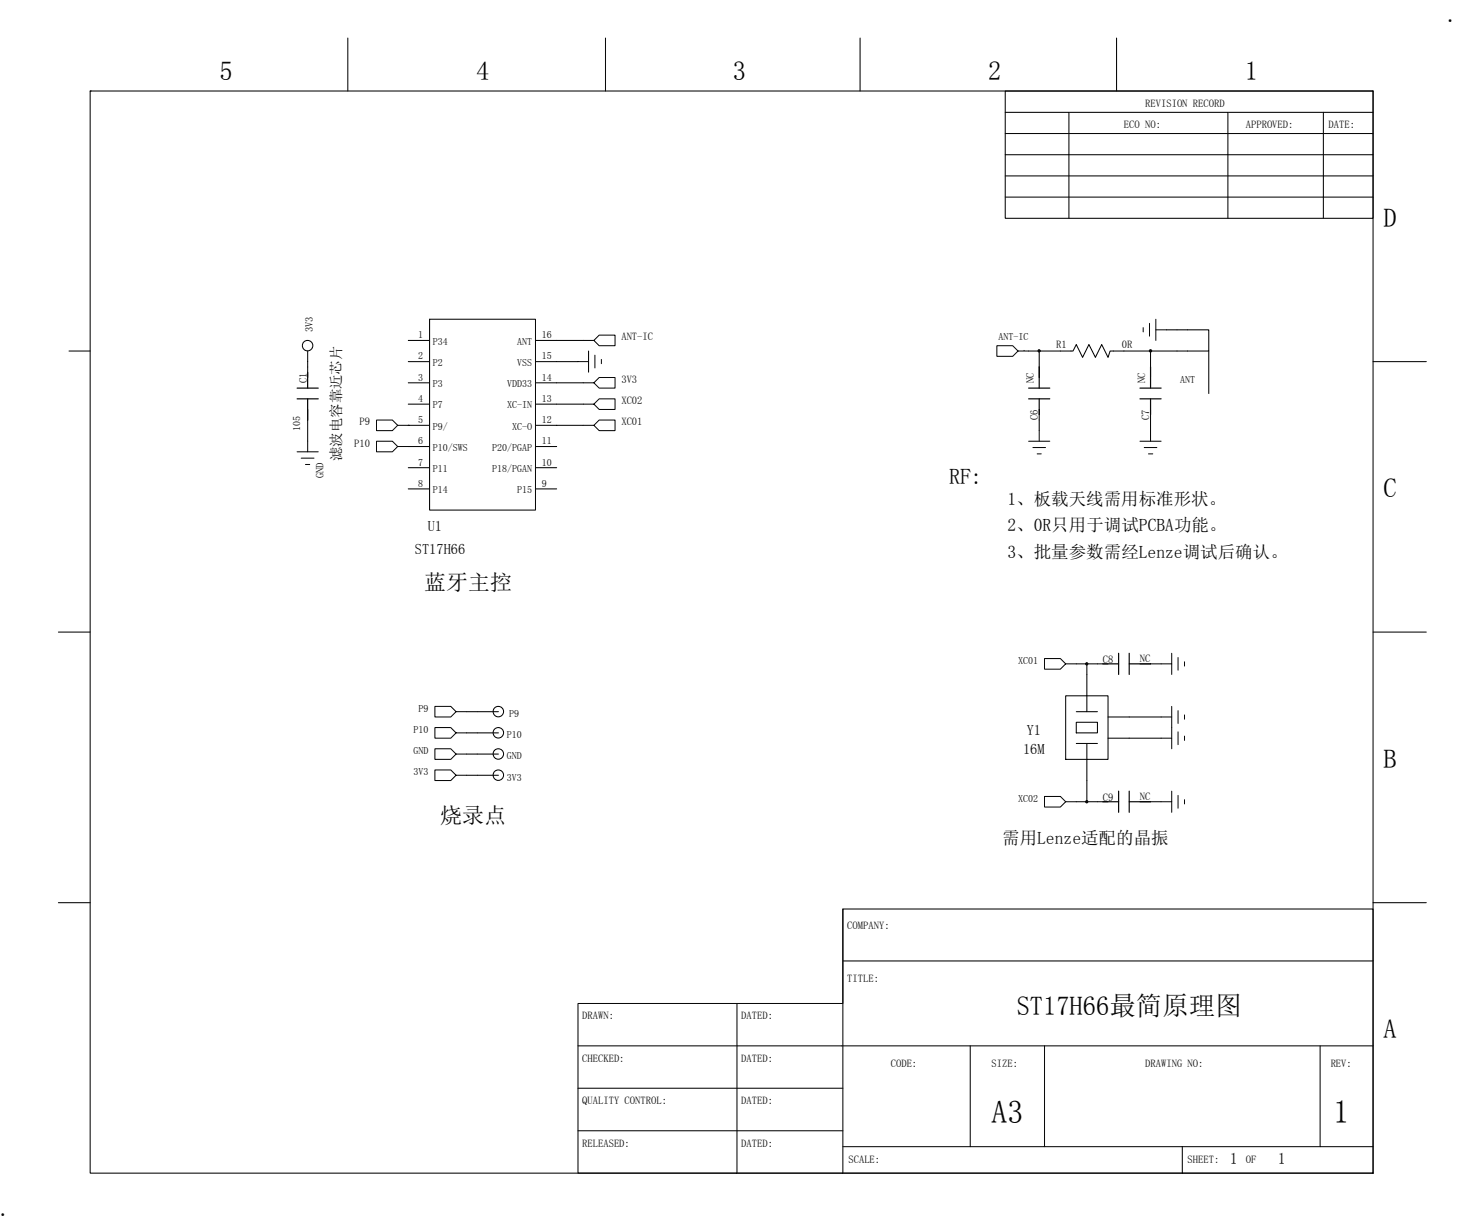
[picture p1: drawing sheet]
<svg xmlns="http://www.w3.org/2000/svg" width="210mm" height="176mm" viewBox="0 0 210 176" stroke-linecap="round" stroke-linejoin="round" font-family="sans-serif">
<g fill="none" stroke="#000" stroke-width=".15">
<path d="M13 13.1h.1M13 13.1h184.6v155.7h-184.6zM50.1 5.5v7.6M87.1 5.5v7.6M123.8 5.5v7.6M144.7 16.2h52.9M144.7 19.2h52.9M144.7 13.1h52.9v18.3h-52.9zM153.8 16.2v15.2M160.7 5.5v7.6M176.7 16.2v15.2M190.5 16.2v15.2"/>
<path d="M144.7 22.3h52.9M144.7 25.3h52.9M144.7 28.4h52.9M9.9 50.5h3.1M44.3 50.5v3.8M44.3 58.9v4.6M58.8 52h3M58.8 49h3M58.8 55.1h3M58.8 58.1h3M61.8 45.9h15.3v27.5h-15.3zM83.2 52h-6.1"/>
<path d="M83.9 49h-6.8M83.9 55.1h-6.8M83.9 58.1h-6.8M148 50.5h1.6M149.6 58.9v3M165.6 58.9v3M165.6 50.5h-5.8l-.3 .9-.9-1.8-1 1.8-.9-1.8-.9 1.8-.9-1.8-.5 .9h-4.8v3.8M167.9 47.4h6.1v3.1h-8.4v3.8M174 50.5v6.1M197.6 52h7.7M58.8 61.2h3M58.8 64.2h3"/>
<path d="M58.8 67.3h3M58.8 70.3h3M58.8 61.2h.1M58.8 64.2h.1M77.1 64.2h3M77.1 67.3h3M77.1 70.3h3M83.9 61.2h-6.8M8.4 90.9h4.6M154.9 95.5h1.5M159.5 95.5h-3.1v6.9M164.1 95.5h3"/>
<path d="M197.6 90.9h7.7M67.2 102.4h4.5M67.2 105.4h4.5M67.2 111.5h4.5M67.2 108.5h4.5M153.4 100.1h6.1v9.1h-6.1zM154.9 103.9h3v1.5h-3zM154.9 102.4h3M154.9 106.9h3M154.9 115.3h1.5M156.4 106.9v8.4h3.1M159.5 106.2h7.6"/>
<path d="M159.5 103.1h7.6M164.1 115.3h3M8.4 129.8h4.6M121.3 138.2h76.3M121.3 130.8v38M197.6 129.8h7.7M83.2 150.4h114.4M83.2 156.5h38.1M83.2 144.3h38.1v-13.5h76.3v38h-114.4zM106.1 144.3v24.5M139.6 150.4v14.5M150.3 150.4v14.5"/>
<path d="M190 150.4v14.5M83.2 162.7h38.1M121.3 164.9h76.3M170.2 164.9v3.9"/>
<circle cx="44.3" cy="49.7" r=".76"/>
<circle cx="71.7" cy="108.5" r=".76"/>
<circle cx="71.7" cy="102.4" r=".76"/>
<circle cx="71.7" cy="105.4" r=".76"/>
<circle cx="71.7" cy="111.5" r=".76"/>
</g>
<g fill="none" stroke="#000" stroke-width=".17">
<path d="M42.8 55.8h3M42.8 57.4h3M44.3 53.5v2.3M44.3 57.4v3M148 55.8h3.1M148 57.4h3.1M149.6 52.8v3M149.6 57.4v2.3M164.1 55.8h3M164.1 57.4h3M165.6 52.8v3M165.6 57.4v2.3"/>
<path d="M158.7 95.5h2.3M161 94v3M162.5 95.5h3.1M162.5 94v3M158.7 115.3h2.3M161 113.8v3.1M162.5 113.8v3.1M162.5 115.3h3.1"/>
</g>
<g fill="none" stroke="#000" stroke-width=".14">
<path d="M83.2 52h1.5M83.9 58.1h1.6l.7 .8h2.3v-1.5h-2.3l-.7 .7M83.9 55.1h1.6l.7 .7h2.3v-1.5h-2.3l-.7 .8M83.9 49h1.6l.7 .7h2.3v-1.5h-2.3l-.7 .8M84.7 50.5v3M85.6 51.1v1.8M86.6 51.7v.6M146.5 50.5l-.7-.8h-2.3v1.6h2.3l.7-.8h1.5M164.5 47.1v.6M165.4 46.5v1.9M166.3 45.9v3.1M166.3 47.4h1.6"/>
<path d="M42.8 65h3M43.3 65.9h1.9M44 66.8h.6M44.3 63.5v1.5M57.2 61.2l-.7-.8h-2.3v1.5h2.3l.7-.7h1.6M57.2 64.2l-.7-.7h-2.3v1.5h2.3l.7-.8h1.6M83.9 61.2h1.6l.7 .7h2.3v-1.5h-2.3l-.7 .8M148 63.5h3.1M148.7 64.4h1.8M149.3 65.3h.6M149.6 61.9v1.6M164.1 63.5h3"/>
<path d="M164.7 64.4h1.8M165.3 65.3h.6M165.6 61.9v1.6M153.4 95.5l-.8-.8h-2.3v1.6h2.3l.8-.8h1.5M167.1 95.5h1.5M168.6 94v3M169.5 94.6v1.8M170.5 95.2v.6M65.6 102.4l-.7-.8h-2.3v1.5h2.3l.7-.7h1.6M65.6 105.4l-.7-.7h-2.3v1.5h2.3l.7-.8h1.6M65.6 111.5l-.7-.7h-2.3v1.5h2.3l.7-.8h1.6M65.6 108.5l-.7-.8h-2.3v1.5h2.3l.7-.7h1.6"/>
<path d="M153.4 115.3l-.8-.7h-2.3v1.5h2.3l.8-.8h1.5M167.1 115.3h1.5M167.1 106.2h1.5M167.1 103.1h1.5M168.6 101.6v6.1M168.6 113.8v3.1M169.5 102.2v1.9M169.5 105.3v1.8M169.5 114.4v1.9M170.5 102.8v.7M170.5 105.9v.6M170.5 115v.6"/>
</g>
<g fill="#000" stroke="#000" stroke-width=".14">
<path d="M149.4 50.3h.3v.3h-.3z" fill-rule="evenodd"/>
<path d="M156.3 95.4h.2v.2h-.2z" fill-rule="evenodd"/>
<path d="M156.3 115.2h.2v.2h-.2z" fill-rule="evenodd"/>
<circle cx="165.6" cy="50.5" r=".17"/>
</g>
<text font-size="4.7" x="191.9" y="161.6">1</text>
<text font-size="4.6" x="142.7" y="161.6">A3</text>
<g font-size="3.8">
<text x="31.6" y="11.6">5</text>
<text x="68.5" y="11.6">4</text>
<text x="105.5" y="11.6">3</text>
<text x="142.2" y="11.6">2</text>
<text x="179.2" y="11.6">1</text>
<text x="199.1" y="32.6">D</text>
<text x="199.1" y="71.5">C</text>
<text x="199.1" y="110.5">B</text>
<text x="146.3" y="146">ST17H66最简原理图</text>
<text x="199.1" y="149.4">A</text>
</g>
<g font-size="3.2">
<text x="208.3" y="3.2">.</text>
<text x="136.6" y="69.6">RF:</text>
<text x="61.1" y="84.8">蓝牙主控</text>
<text x="63.4" y="118.4">烧录点</text>
<text x="0" y="174.8">.</text>
</g>
<g font-size="2.5">
<text x="145" y="72.6">1、板载天线需用标准形状。</text>
<text x="145" y="76.4">2、0R只用于调试PCBA功能。</text>
<text x="145" y="80.3">3、批量参数需经Lenze调试后确认。</text>
<text x="144.2" y="121.5">需用Lenze适配的晶振</text>
</g>
<g font-size="2.3">
<text x="177" y="167.4">1</text>
<text x="183.9" y="167.4">1</text>
</g>
<g font-size="2.1">
<text x="49.1" y="66.3" transform="rotate(-90 49.1 66.3)">滤波电容靠近芯片</text>
<text x="61.6" y="76.4">U1</text>
<text x="59.7" y="79.7">ST17H66</text>
<text x="147.8" y="105.7">Y1</text>
<text x="147.2" y="108.5">16M</text>
</g>
<g font-size="1.5">
<text x="164.8" y="15.4">REVISION RECORD</text>
<text x="161.8" y="18.4">ECO NO:</text>
<text x="179.3" y="18.4">APPROVED:</text>
<text x="191.2" y="18.4">DATE:</text>
<text x="45" y="47.8" transform="rotate(-90 45 47.8)">3V3</text>
<text x="89.4" y="49">ANT-IC</text>
<text x="152" y="50">R1</text>
<text x="161.5" y="50">0R</text>
<text x="44.2" y="55.1" transform="rotate(-90 44.2 55.1)">C1</text>
<text x="89.4" y="58.1">XC02</text>
<text x="89.4" y="55.1">3V3</text>
<text x="148.8" y="55.1" transform="rotate(-90 148.8 55.1)">NC</text>
<text x="164.8" y="55.1" transform="rotate(-90 164.8 55.1)">NC</text>
<text x="51" y="64.2">P10</text>
<text x="51.8" y="61.2">P9</text>
<text x="89.4" y="61.2">XC01</text>
<text x="149.4" y="60.4" transform="rotate(-90 149.4 60.4)">C6</text>
<text x="165.4" y="60.4" transform="rotate(-90 165.4 60.4)">C7</text>
<text x="46.6" y="68.8" transform="rotate(-90 46.6 68.8)">GND</text>
<text x="158.7" y="95.4">C8</text>
<text x="164.1" y="95.3">NC</text>
<text x="158.7" y="115.2">C9</text>
<text x="164.1" y="115.1">NC</text>
<text x="121.9" y="133.7">COMPANY:</text>
<text x="121.9" y="141.3">TITLE:</text>
<text x="83.8" y="146.6">DRAWN:</text>
<text x="106.7" y="146.6">DATED:</text>
<text x="83.8" y="152.7">CHECKED:</text>
<text x="106.7" y="152.7">DATED:</text>
<text x="128.2" y="153.5">CODE:</text>
<text x="142.7" y="153.5">SIZE:</text>
<text x="164.8" y="153.5">DRAWING NO:</text>
<text x="191.5" y="153.5">REV:</text>
<text x="83.8" y="158.8">QUALITY CONTROL:</text>
<text x="106.7" y="158.8">DATED:</text>
<text x="83.8" y="164.9">RELEASED:</text>
<text x="106.7" y="164.9">DATED:</text>
<text x="122.1" y="167.2">SCALE:</text>
<text x="170.9" y="167.2">SHEET:</text>
<text x="179.3" y="167.2">OF</text>
</g>
<g font-size="1.4">
<text x="60.2" y="48.7">1</text>
<text x="60.2" y="51.7">2</text>
<text x="62.3" y="49.6">P34</text>
<text x="62.3" y="52.6">P2</text>
<text x="74.4" y="52.6">VSS</text>
<text x="74.4" y="49.6">ANT</text>
<text x="78" y="51.7">15</text>
<text x="78" y="48.7">16</text>
<text x="143.7" y="49">ANT-IC</text>
<text x="60.2" y="54.7">3</text>
<text x="60.2" y="57.8">4</text>
<text x="62.3" y="55.7">P3</text>
<text x="62.3" y="58.7">P7</text>
<text x="73" y="58.7">XC-IN</text>
<text x="73" y="55.7">VDD33</text>
<text x="78" y="57.8">13</text>
<text x="78" y="54.7">14</text>
<text x="169.8" y="55.1">ANT</text>
<text x="43.2" y="61.9" transform="rotate(-90 43.2 61.9)">105</text>
<text x="60.2" y="60.9">5</text>
<text x="60.2" y="63.9">6</text>
<text x="62.3" y="61.8">P9/</text>
<text x="62.3" y="64.8">P10/SWS</text>
<text x="70.8" y="64.8">P20/PGAP</text>
<text x="73.7" y="61.8">XC-O</text>
<text x="78" y="63.9">11</text>
<text x="78" y="60.9">12</text>
<text x="60.2" y="67">7</text>
<text x="60.2" y="70">8</text>
<text x="62.3" y="67.9">P11</text>
<text x="62.3" y="70.9">P14</text>
<text x="70.8" y="67.9">P18/PGAN</text>
<text x="74.4" y="70.9">P15</text>
<text x="78" y="70">9</text>
<text x="78" y="67">10</text>
<text x="146.5" y="95.5">XC01</text>
<text x="59.5" y="105.4">P10</text>
<text x="60.2" y="102.4">P9</text>
<text x="72.9" y="106.2">P10</text>
<text x="73.3" y="103.1">P9</text>
<text x="59.5" y="111.5">3V3</text>
<text x="59.5" y="108.5">GND</text>
<text x="72.9" y="112.3">3V3</text>
<text x="72.9" y="109.2">GND</text>
<text x="146.5" y="115.3">XC02</text>
</g>
<text font-size="1.2" x="147.3" y="50.5">.</text>
</svg>
